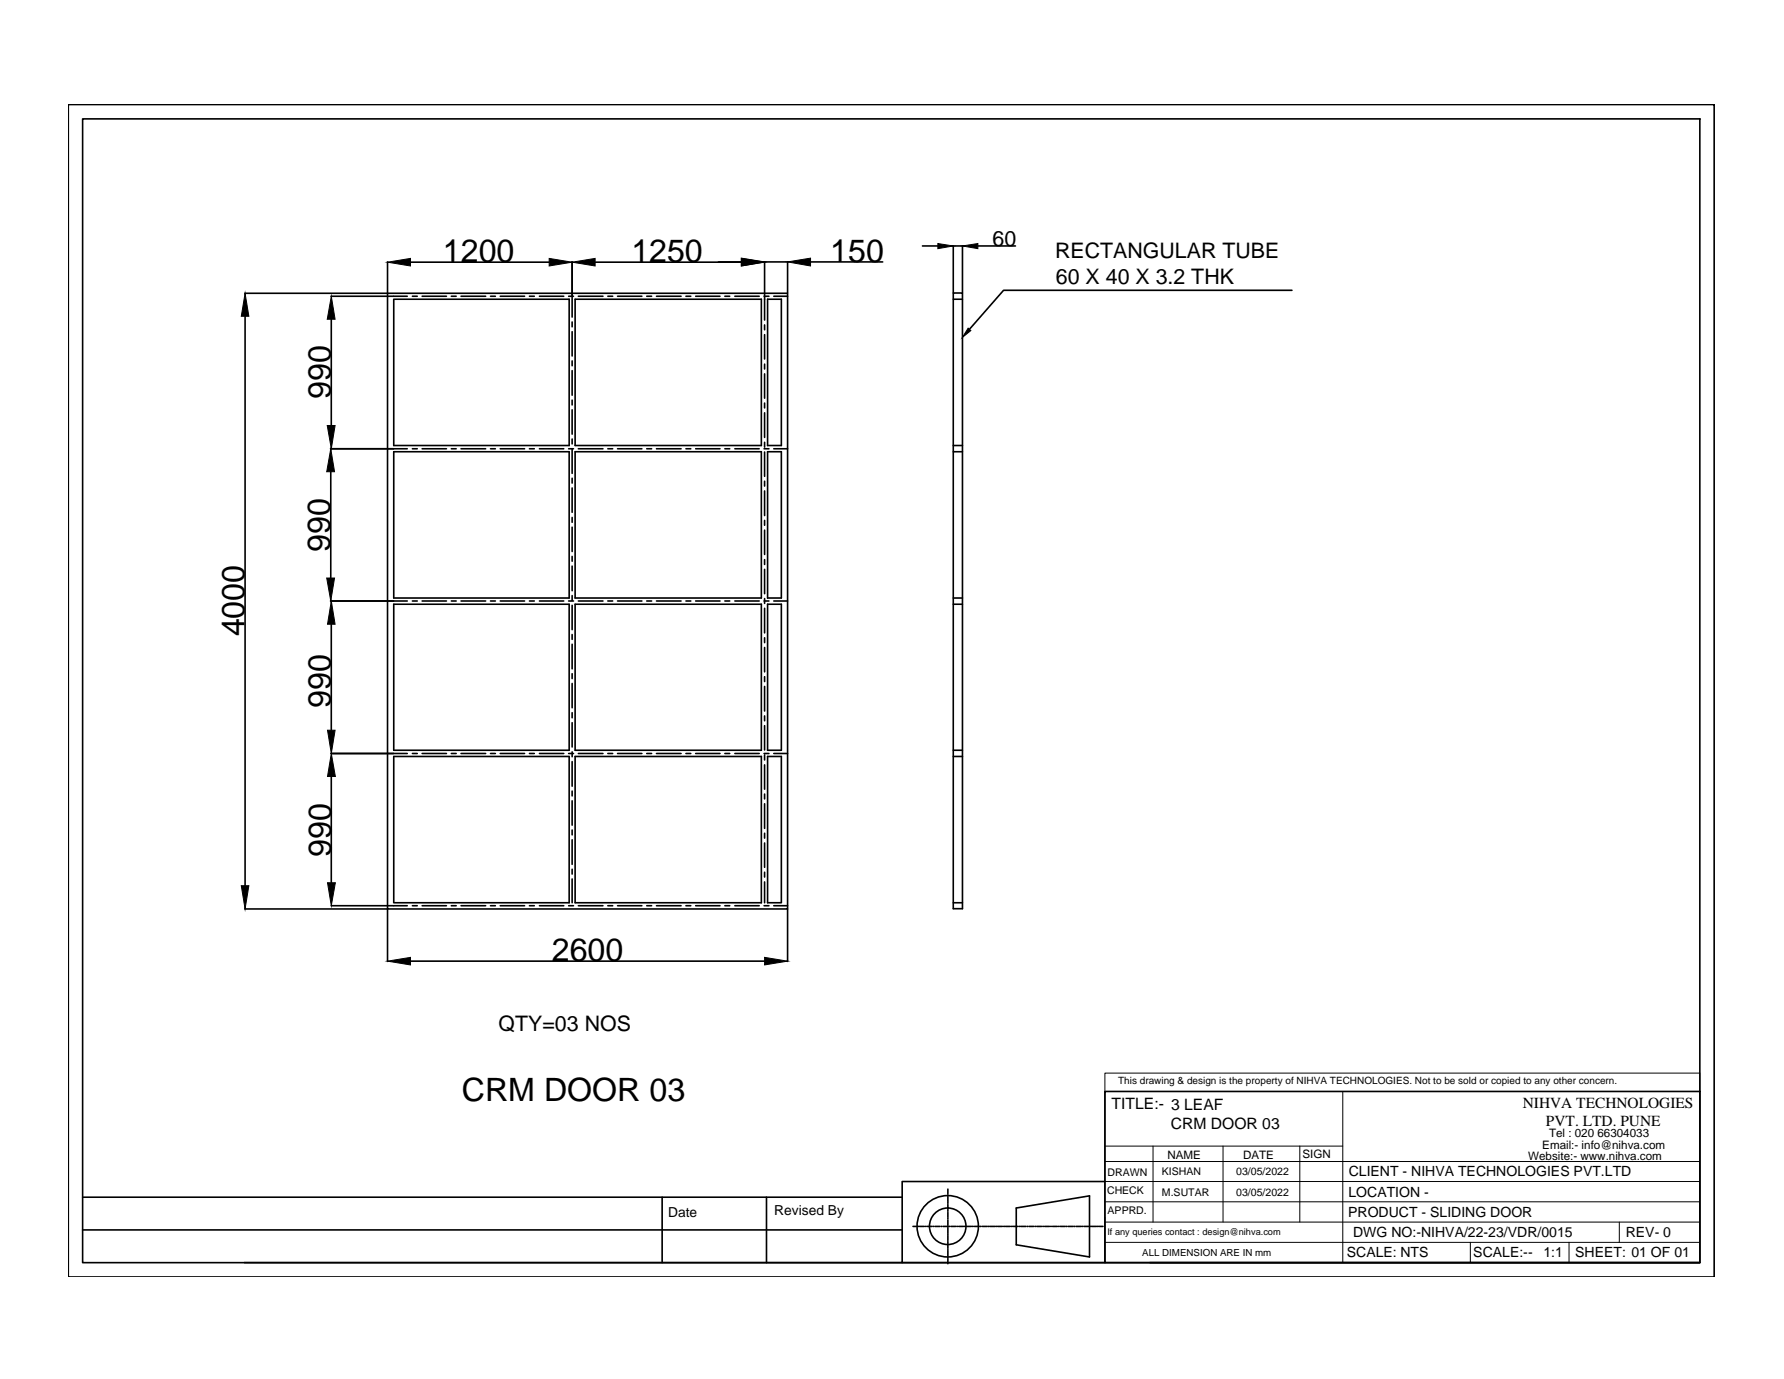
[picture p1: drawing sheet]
<svg xmlns="http://www.w3.org/2000/svg" width="279mm" height="216mm" viewBox="0 0 279 216" stroke-linecap="round" stroke-linejoin="round" font-family="sans-serif">
<!-- layer: 0 -->
<g fill="none" stroke="#000" stroke-width=".25">
<path d="M10.7 16.4h257.8v183.5h-257.8zM12.9 18.6h253.3v179.1h-253.3zM144.5 38.5h2.4M153.1 38.5h5.9M38.3 45.9h22.3M38.4 49.5v89.2M51.8 46.4h9.8M51.9 50v16.6M60.7 45.9h62.6v96.4h-62.6zM60.7 41v4.9M61.7 46.8h27.4v23h-27.4zM61.7 46.4h2.1"/>
<path d="M64.3 41h21.7M64.6 46.4h.7M66.1 46.4h3.8M70.7 46.4h.7M72.2 46.4h3.9M76.8 46.4h.8M78.3 46.4h3.9M82.9 46.4h.8M84.5 46.4h3.8M89.1 46.4h.7M89.6 41v8.6M89.6 50.4v.8"/>
<path d="M89.6 51.9v3.8M89.6 56.5v.8M89.6 58v3.9M90.1 46.8h29.1v23h-29.1zM90.6 46.4h3.8M93.2 41h22.9M95.2 46.4h.8M96.7 46.4h3.8M101.3 46.4h.8M102.8 46.4h3.9M107.4 46.4h.8M109 46.4h3.8"/>
<path d="M112.5 41h3.6M113.5 46.4h.8M115.1 46.4h3.8M119.7 46.4h.7M119.7 50.9v.7M119.7 52.4v3.8M119.7 57v.8M119.7 58.5v3.8M120.2 46.8h2.2v23h-2.2zM121.2 46.4h2.1M123.3 45.9v-4.9h-3.6v9.1M126.9 41h11.3"/>
<path d="M149.3 45.9h1.4v96.4h-1.4zM149.3 46.8h1.4M149.3 45.9v-7.4h1.4v7.4M202.3 45.5h-45.1l-5.4 6M51.8 70.3h9.8M51.8 73.9v16.6M61.7 70.7h27.4v22.9h-27.4zM61.7 70.3h2.1M64.6 70.3h.7M66.1 70.3h3.8M70.7 70.3h.7M72.2 70.3h3.9"/>
<path d="M76.8 70.3h.8M78.3 70.3h3.9M82.9 70.3h.8M84.5 70.3h3.8M89.1 70.3h.7M89.6 62.6v.8M89.6 64.2v3.8M89.6 68.7v.8M89.6 70.3v3.8M89.6 74.9v.7M89.6 76.4v3.8M90.1 70.7h29.1v22.9h-29.1z"/>
<path d="M90.6 70.3h3.8M95.2 70.3h.8M96.7 70.3h3.8M101.3 70.3h.8M102.8 70.3h3.9M107.4 70.3h.8M109 70.3h3.8M113.5 70.3h.8M115.1 70.3h3.8M119.7 70.3h.7M119.7 63.1v.8M119.7 64.6v3.9"/>
<path d="M119.7 69.2v.8M119.7 70.8v3.8M119.7 75.3v.8M119.7 76.9v3.8M120.2 70.7h2.2v22.9h-2.2zM121.2 70.3h2.1M149.3 70.7h1.4M149.3 69.8h1.4M51.8 94.1h9.8M51.9 97.7v16.6M61.7 94.6h27.4v22.9h-27.4zM61.7 94.1h2.1"/>
<path d="M64.6 94.1h.7M66.1 94.1h3.8M70.7 94.1h.7M72.2 94.1h3.9M76.8 94.1h.8M78.3 94.1h3.9M82.9 94.1h.8M84.5 94.1h3.8M89.1 94.1h.7M89.6 81v.8M89.6 82.5v3.8M89.6 87.1v.8"/>
<path d="M89.6 88.6v3.9M89.6 93.2v.8M89.6 94.8v3.8M89.6 99.3v.8M90.1 94.6h29.1v22.9h-29.1zM90.6 94.1h3.8M95.2 94.1h.8M96.7 94.1h3.8M101.3 94.1h.8M102.8 94.1h3.9M107.4 94.1h.8M109 94.1h3.8"/>
<path d="M113.5 94.1h.8M115.1 94.1h3.8M119.7 94.1h.7M119.7 81.5v.7M119.7 83v3.8M119.7 87.6v.8M119.7 89.1v3.8M119.7 93.7v.8M119.7 95.2v3.9M119.7 99.9v.7M120.2 94.6h2.2v22.9h-2.2zM121.2 94.1h2.1"/>
<path d="M149.3 94.6h1.4M149.3 93.6h1.4M51.8 118h9.8M61.7 118.4h27.4v22.9h-27.4zM61.7 118h2.1M64.6 118h.7M66.1 118h3.8M70.7 118h.7M72.2 118h3.9M76.8 118h.8M78.3 118h3.9M82.9 118h.8"/>
<path d="M84.5 118h3.8M89.1 118h.7M89.6 100.9v3.8M89.6 105.5v.7M89.6 107v3.8M89.6 111.6v.8M89.6 113.1v3.9M89.6 117.7v.8M89.6 119.2v3.9M90.1 118.4h29.1v22.9h-29.1zM90.6 118h3.8M95.2 118h.8"/>
<path d="M96.7 118h3.8M101.3 118h.8M102.8 118h3.9M107.4 118h.8M109 118h3.8M113.5 118h.8M115.1 118h3.8M119.7 118h.7M119.7 101.4v3.8M119.7 105.9v.8M119.7 107.5v3.8M119.7 112.1v.7"/>
<path d="M119.7 113.6v3.8M119.7 118.2v.8M119.7 119.7v3.9M120.2 118.4h2.2v22.9h-2.2zM121.2 118h2.1M149.3 118.4h1.4M149.3 117.5h1.4M51.9 121.6v16.6M89.6 123.9v.7M89.6 125.4v3.8M89.6 129.9v.8M89.6 131.5v3.8"/>
<path d="M89.6 136.1v.7M89.6 137.6v3.7M119.7 124.3v.8M119.7 125.8v3.9M119.7 130.5v.7M119.7 132v3.8M119.7 136.6v.7M119.7 138.1v3.2M38.3 142.3h22.3M51.9 141.8h9.7M60.7 142.3v8.2M61.7 141.8h2.1"/>
<path d="M64.3 150.5h55.4M64.6 141.8h.7M66.1 141.8h3.8M70.7 141.8h.7M72.2 141.8h3.9M76.8 141.8h.8M78.3 141.8h3.9M82.9 141.8h.8M84.5 141.8h3.8M89.1 141.8h.7M90.6 141.8h3.8M95.2 141.8h.8"/>
<path d="M96.7 141.8h3.8M101.3 141.8h.8M102.8 141.8h3.9M107.4 141.8h.8M109 141.8h3.8M113.5 141.8h.8M115.1 141.8h3.8M119.7 141.8h.7M121.2 141.8h2.1M123.3 142.3v8.2M149.3 141.3h1.4M173 170.9h93.2v26.8h-93.2z"/>
<path d="M12.9 192.6h128.4M12.9 187.4h128.4M103.7 187.4v10.3M120 187.4v10.3M141.3 197.7h31.7M143 192h.5M143.7 192h.2M144 192h.8M144.9 192h.2M145.2 192h.8M146.2 192h.1M146.5 192h.7"/>
<path d="M147.4 192h.1M147.7 192h.7M148.4 186.2v.7M148.4 187.1v.1M148.4 187.4v.7M148.4 188.2v.2M148.4 188.6v.7M148.4 189.5v.1M148.4 189.8v.8M148.4 190.7v.2M148.4 191v.8M148.4 191.9v.2"/>
<path d="M148.4 192.2v.8M148.4 193.2v.1M148.4 193.4v.8M148.4 194.4v.1M148.4 194.7v.7M148.4 195.6v.2M148.4 195.9v.8M148.4 196.8v.2M148.4 197.1v.8M148.6 192h.1M148.9 192h.8M149.8 192h.2"/>
<path d="M150.1 192h.8M151 192h.2M151.4 192h.7M152.3 192h.1M152.6 192h.8M153.5 192h.2M153.8 192h.8M154.7 192h.2M155 192h.8M155.9 192h.2M156.2 192h.8M157.2 192h.1"/>
<path d="M157.5 192h.7M158.4 192h.2M158.7 192h.8M159.2 189.1l11.4-1.9v9.6l-11.4-1.9zM159.6 192h.2M159.9 192h.8M160.9 192h.1M161.1 192h.8M162.1 192h.1M162.4 192h.7M163.3 192h.1M163.6 192h.8"/>
<path d="M164.5 192h.2M164.8 192h.8M165.8 192h.1M166.1 192h.7M166.9 192h.2M167.3 192h.7M168.2 192h.1M168.5 192h.8M169.4 192h.2M169.7 192h.8M170.6 192h.2M170.9 192h.8"/>
<path d="M171.9 192h.1M172.2 192h.5M173 185h-31.7v12.7h-103M180.1 197.7h86.1"/>
<circle cx="148.4" cy="192" r="2.86"/>
<circle cx="148.4" cy="192" r="4.8"/>
</g>
<g fill="#000" stroke="#000" stroke-width=".16">
<path d="M146.9 38.1l2.4 .4-2.4 .4zM150.7 38.5l2.4-.4v.8zM38.4 45.9l.6 3.6h-1.2zM51.9 46.4l.6 3.6h-1.2zM60.7 41l3.6-.5v1.1zM86 40.5l3.6 .5-3.6 .6zM89.6 41l3.6-.5v1.1zM116.1 40.5l3.6 .5-3.6 .6zM116.1 40.4l3.6 .6-3.6 .6zM123.3 41l3.6-.6v1.2zM151.6 51.4l.4 .4-1.3 1zM51.8 70.3l.6 3.6h-1.2z"/>
<path d="M51.3 66.6h1.2l-.6 3.7zM51.2 90.5h1.2l-.6 3.6zM51.9 94.1l.6 3.6h-1.2zM51.3 114.3h1.2l-.6 3.7zM37.8 138.7h1.2l-.6 3.6zM51.9 118l.6 3.6h-1.2zM51.3 138.2h1.2l-.6 3.6zM60.7 150.5l3.6-.6v1.2zM119.7 149.9l3.6 .6-3.6 .6z"/>
</g>
<g fill="none" stroke="#000" stroke-width=".16">
<path d="M173 168h93.2v2.9h-93.2zM173 170.9v26.8M173 179.4h37.3M174.6 170.9h91.6M180.6 179.4v11.9M191.5 179.4v11.9M203.6 179.4v11.9M210.3 170.9v26.8M173 191.3h93.2M173 188.2h93.2M173 185h93.2M173 181.8h93.2"/>
<path d="M173 194.5h93.2M230.3 194.5v3.2M245.7 194.5v3.2M253.6 191.3v3.2"/>
</g>
<g font-size="5">
<text x="69.4" y="41">1200</text>
<text x="98.9" y="41">1250</text>
<text x="130" y="41">150</text>
<text x="51.8" y="62.5" transform="rotate(-90 51.8 62.5)">990</text>
<text x="51.7" y="86.3" transform="rotate(-90 51.7 86.3)">990</text>
<text x="38.3" y="99.6" transform="rotate(-90 38.3 99.6)">4000</text>
<text x="51.8" y="110.8" transform="rotate(-90 51.8 110.8)">990</text>
<text x="51.8" y="134.1" transform="rotate(-90 51.8 134.1)">990</text>
<text x="86.4" y="150.4">2600</text>
<text x="72.3" y="172.5">CRM DOOR 03</text>
</g>
<g font-size="3.3">
<text x="155.4" y="38.5">60</text>
<text x="165.3" y="40.5">RECTANGULAR TUBE</text>
<text x="165.4" y="44.5">60 X 40 X 3.2 THK</text>
<text x="78.1" y="161.4">QTY=03 NOS</text>
</g>
<g font-size="2.5">
<text x="174.1" y="173.6">TITLE:- 3 LEAF</text>
<text x="183.4" y="176.8">CRM DOOR 03</text>
</g>
<g font-size="2.4">
<text x="238.5" y="173.5">NIHVA TECHNOLOGIES</text>
<text x="242.1" y="176.2">PVT. LTD. PUNE</text>
</g>
<g font-size="2.2">
<text x="211.2" y="184.2">CLIENT - NIHVA TECHNOLOGIES PVT.LTD</text>
<text x="104.6" y="190.5">Date</text>
<text x="121.3" y="190.3">Revised By</text>
<text x="211.1" y="190.5">PRODUCT - SLIDING DOOR</text>
<text x="211.2" y="187.4">LOCATION -</text>
<text x="210.9" y="196.8">SCALE: NTS</text>
<text x="211.9" y="193.7">DWG NO:-NIHVA/22-23/VDR/0015</text>
<text x="230.7" y="196.8">SCALE:--</text>
<text x="241.7" y="196.8">1:1</text>
<text x="246.7" y="196.8">SHEET: 01 OF 01</text>
<text x="254.6" y="193.7">REV- 0</text>
</g>
<g font-size="1.8">
<text x="241.5" y="179.9">Email:- info@nihva.com</text>
<text x="242.6" y="178.1">Tel : 020 66304033</text>
<text x="182.8" y="181.4">NAME</text>
<text x="194.7" y="181.4">DATE</text>
<text x="204" y="181.3">SIGN</text>
<text x="239.3" y="181.6">Website:- www.nihva.com</text>
</g>
<g font-size="1.7">
<text x="173.5" y="184.1">DRAWN</text>
<text x="182" y="184">KISHAN</text>
<text x="193.6" y="184">03/05/2022</text>
<text x="173.4" y="186.9">CHECK</text>
<text x="173.5" y="190">APPRD.</text>
<text x="182" y="187.2">M.SUTAR</text>
<text x="193.6" y="187.2">03/05/2022</text>
</g>
<text font-size="1.6" x="175.1" y="169.8">This drawing &amp; design is the property of NIHVA TECHNOLOGIES. Not to be sold or copied to any other concern.</text>
<text font-size="1.5" x="178.9" y="196.6">ALL DIMENSION ARE IN mm</text>
<text font-size="1.4" x="173.4" y="193.3">If any queries contact : design@nihva.com</text>
</svg>
